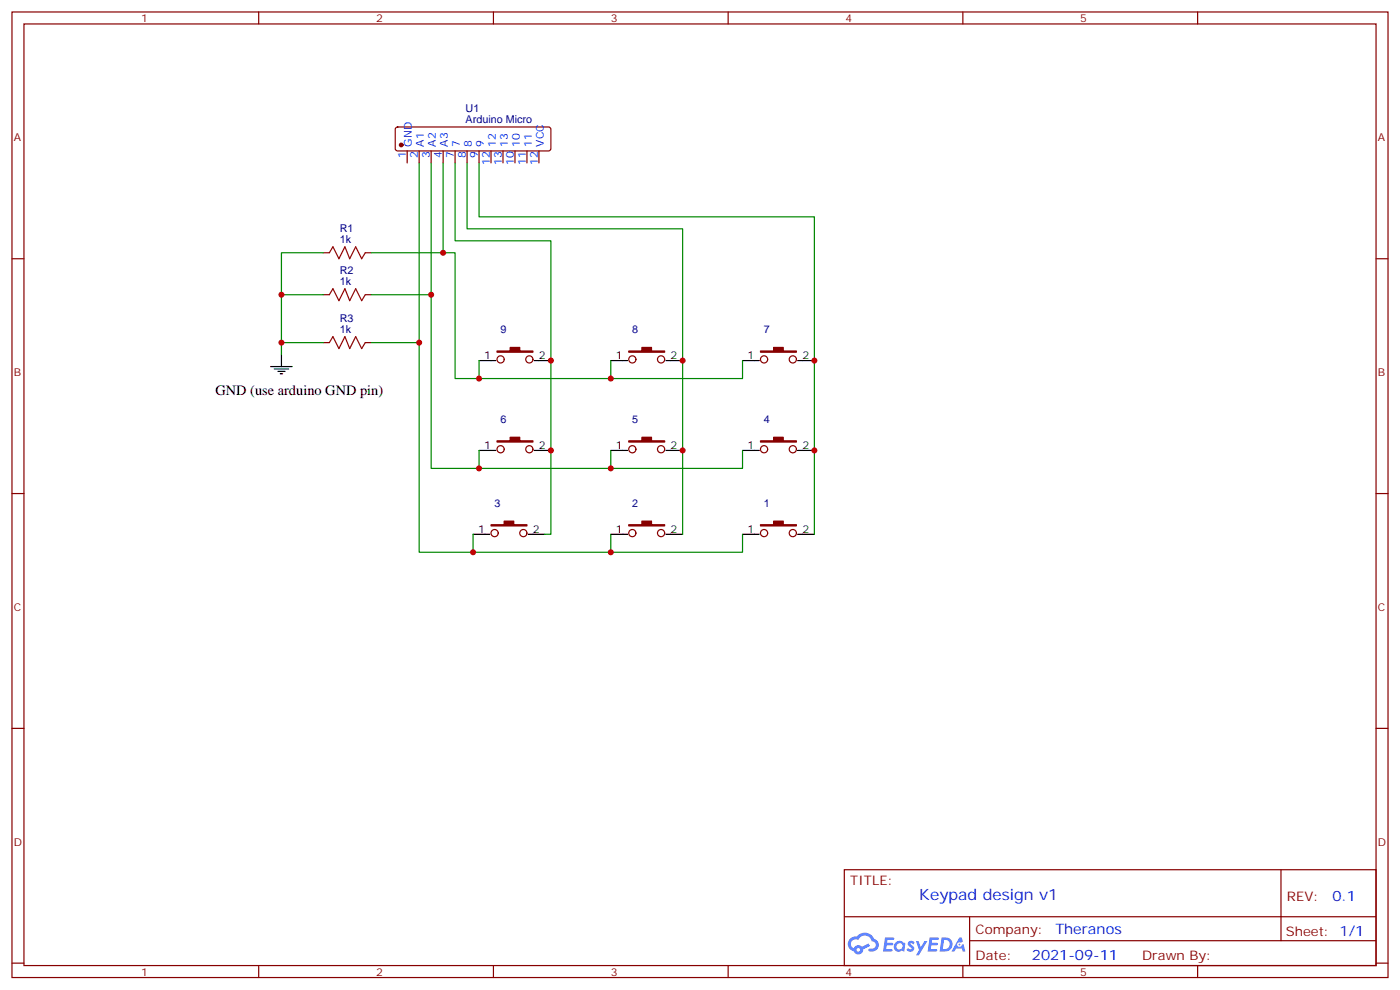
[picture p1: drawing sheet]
<svg xmlns="http://www.w3.org/2000/svg" width="412mm" height="292mm" viewBox="0 0 412 292" stroke-linecap="round" stroke-linejoin="round" font-family="sans-serif">
<g fill="none" stroke="#870000" stroke-width=".35">
<path d="M3.5 3.5h405.4v284.4h-405.4zM7.1 7.1h398.2v277.2h-398.2zM76.2 3.5v3.6M145.3 3.5v3.6M214.5 3.5v3.6M283.6 3.5v3.6M352.8 3.5v3.6M3.5 76.2h3.6M405.3 76.2h3.6M3.5 145.3h3.6M405.3 145.3h3.6M3.5 214.5h3.6"/>
<path d="M405.3 214.5h3.6M248.7 256.1h156.6v28.2h-156.6zM377.3 256.1v20.9M248.7 270h156.5M285.6 277h119.6M285.6 270v14.1M3.5 283.6h3.6M76.2 284.3v3.6M145.3 284.3v3.6M214.5 284.3v3.6M283.6 284.3v3.6M352.8 284.3v3.6"/>
<path d="M405.3 283.6h3.6"/>
</g>
<g fill="#5487ff">
<path d="M267.7 277.3a1.22 1.22 0 0 1 1.7 .3l-.4 .5a.47 .47 0 0 0-.3-.4 .47 .47 0 0 0-.5 .2l.1 .3a1.14 1.14 0 0 1 .8 1.7 1.14 1.14 0 0 1-1.9 0l-.2-.2 .5-.5 .7 .4a.29 .29 0 0 0 .3-.3 .29 .29 0 0 0-.2-.3 1.04 1.04 0 0 1-.6-1.7z"/>
<path d="M260.7 276h2.4l.3 .2-.2 .5-1.8 .1-.1 .8h1.5l.3 .4-.3 .4h-1.6l-.2 1.1h1.7l.2 .3-.2 .3-2.6 .1z"/>
<path d="M273.8 276h2.4l.3 .2-.1 .5-1.8 .1-.2 .8h1.6l.3 .4-.4 .4h-1.6l-.1 1.1h1.7l.2 .3-.2 .3-2.6 .1z"/>
<path d="M282.6 276.1h.7l.3 1.2-.6 .3a.69 .69 0 0 0-1 .3 .69 .69 0 0 0 .4 1 .69 .69 0 0 0 .9-.7l.5-.2 .6 2.2h-.8l-.2-.9h-1.8l-.5 .9h-.8z"/>
<path d="M269.8 277.1h.8l.6 1.8 1.1-1.8h.9l-2.6 4.2h-.8l.9-1.5z"/>
<path d="M277.4 276.1l-.6 4.1h1.3a2.11 2.11 0 0 0 2.5-2.1 2.11 2.11 0 0 0-2.5-2zM278.1 276.8a1.39 1.39 0 0 1 1.7 1.4 1.39 1.39 0 0 1-1.8 1.3h-.3z"/>
<path d="M263.7 277.7a1.54 1.54 0 0 0-.1 2.1 1.54 1.54 0 0 0 2.2 .2l.6 .2 .3-2.3-.2-.2-.4-.1a1.49 1.49 0 0 0-2.4 .1zM264 278.7a.94 .94 0 0 1 1.8 0 .94 .94 0 0 1-1.8 0z"/>
<path d="M250.4 276.4a2.18 2.18 0 0 0 1.1 3.7 1.44 1.44 0 0 0 1.6 1 1.44 1.44 0 0 0 1.2-1.5l2-1-.5-.8-1.9 1a1.47 1.47 0 0 0-2.4 .4 1.39 1.39 0 0 1-.7-1.9 1.39 1.39 0 0 1 2-.5 2.12 2.12 0 0 1 2.2-1.3 2.12 2.12 0 0 1 1.9 1.7 1.14 1.14 0 0 1 1.1 1.4 1.14 1.14 0 0 1-1.7 .8 .43 .43 0 0 0-.5 .3 .43 .43 0 0 0 .4 .5 1.98 1.98 0 0 0 2.5-1.2 1.98 1.98 0 0 0-1.2-2.5 3.1 3.1 0 0 0-5.3-.7l-.9 .1zM252.3 279.7a.55 .55 0 0 1 1.1 0 .55 .55 0 0 1-1.1 0z"/>
<circle cx="282.6" cy="278.1" r=".26"/>
</g>
<g fill="none" stroke="#000" stroke-width=".35">
<path d="M79.7 107.9h6.4M80.8 108.7h4.2M81.8 109.4h2.2M82.5 110.1h.8M82.9 104.4v3.5M141.1 106.2h4.9M157.3 106.2h5M179.9 106.2h5M196.1 106.2h5M218.7 106.2h5M234.9 106.2h5M141.1 132.6h4.9"/>
<path d="M157.3 132.6h5M179.9 132.6h5M196.1 132.6h5M218.7 132.6h5M234.9 132.6h5M139.3 157.3h5M155.6 157.3h4.9M179.9 157.3h5M196.1 157.3h5M218.7 157.3h5M234.9 157.3h5"/>
</g>
<g fill="#870000" stroke="#870000" stroke-width=".35">
<path d="M224 103.4h3.9v-1.1h2.8v1.1h3.9v.3h-10.6z"/>
<path d="M224 129.8h3.9v-1h2.8v1h3.9v.4h-10.6z"/>
<path d="M224 154.5h3.9v-1h2.8v1h3.9v.4h-10.6z"/>
<path d="M185.2 154.5h3.9v-1h2.8v1h3.9v.4h-10.6z"/>
<path d="M185.2 129.8h3.9v-1h2.8v1h3.9v.4h-10.6z"/>
<path d="M185.2 103.4h3.9v-1.1h2.8v1.1h3.9v.3h-10.6z"/>
<path d="M146.4 103.4h3.9v-1.1h2.8v1.1h3.9v.3h-10.6z"/>
<path d="M146.4 129.8h3.9v-1h2.8v1h3.9v.4h-10.6z"/>
<path d="M144.6 154.5h3.9v-1h2.8v1h3.9v.4h-10.6z"/>
<circle cx="118.2" cy="42.7" r=".53"/>
</g>
<g fill="none" stroke="#870000" stroke-width=".35">
<path d="M116.7 37.6l.4-.2h44.5l.5 .2 .2 .5v5.6l-.3 .5-.4 .2h-44.5l-.5-.2-.2-.5v-5.6zM119.9 44.4v3.6M123.5 44.4v3.6M127 44.4v3.6M130.5 44.4v3.6M134.1 44.4v3.6M137.6 44.4v3.6M141.1 44.4v3.6M144.6 44.4v3.6M148.2 44.4v3.6M151.7 44.4v3.6M155.2 44.4v3.6"/>
<path d="M158.7 44.4v3.6M95.2 74.4h1.8M107.6 74.4h1.8M95.2 86.8h1.8M107.6 86.8h1.8M95.2 100.9h1.8M107.6 100.9h1.8"/>
<circle cx="147.5" cy="105.8" r="1.06"/>
<circle cx="155.9" cy="105.8" r="1.06"/>
<circle cx="186.3" cy="105.8" r="1.06"/>
<circle cx="194.7" cy="105.8" r="1.06"/>
<circle cx="225.1" cy="105.8" r="1.06"/>
<circle cx="233.5" cy="105.8" r="1.06"/>
<circle cx="147.5" cy="132.3" r="1.06"/>
<circle cx="155.9" cy="132.3" r="1.06"/>
<circle cx="186.3" cy="132.3" r="1.06"/>
<circle cx="194.7" cy="132.3" r="1.06"/>
<circle cx="225.1" cy="132.3" r="1.06"/>
<circle cx="233.5" cy="132.3" r="1.06"/>
<circle cx="145.7" cy="157" r="1.06"/>
<circle cx="154.2" cy="157" r="1.06"/>
<circle cx="186.3" cy="157" r="1.06"/>
<circle cx="194.7" cy="157" r="1.06"/>
<circle cx="225.1" cy="157" r="1.06"/>
<circle cx="233.5" cy="157" r="1.06"/>
</g>
<path d="M97 74.4l1.1-1.7 1.7 3.5 1.8-3.5 1.4 3.5 1.8-3.5 1.7 3.5 1.1-1.8M97 86.8l1.1-1.8 1.7 3.5 1.8-3.5 1.4 3.5 1.8-3.5 1.7 3.5 1.1-1.7M97 100.9l1.1-1.8 1.7 3.6 1.8-3.6 1.4 3.6 1.8-3.6 1.7 3.6 1.1-1.8" fill="none" stroke="#a10000" stroke-width=".35"/>
<g fill="none" stroke="#008700" stroke-width=".35">
<path d="M123.5 48v52.9M127 48v38.8M130.5 48v26.4M134.1 48v22.9h28.2v86.4h-1.8M137.6 48v19.4h63.5v89.9M141.1 48v15.9h98.8v93.4M95.2 74.4h-12.3v30M109.4 74.4h24.7v37.1h45.8v-5.3M82.9 86.8h12.3M109.4 86.8h17.6v51.1h91.7v-5.3M82.9 100.9h12.3M109.4 100.9h14.1v61.7h95.2v-5.3"/>
<path d="M141.1 106.2v5.3M218.7 106.2v5.3h-38.8M141.1 132.6v5.3M179.9 132.6v5.3M139.3 157.3v5.3M179.9 157.3v5.3"/>
</g>
<g fill="#c00">
<circle cx="179.9" cy="111.5" r=".88"/>
<circle cx="162.3" cy="106.2" r=".88"/>
<circle cx="201.1" cy="132.6" r=".88"/>
<circle cx="239.9" cy="106.2" r=".88"/>
<circle cx="179.9" cy="137.9" r=".88"/>
<circle cx="141.1" cy="137.9" r=".88"/>
<circle cx="139.3" cy="162.6" r=".88"/>
<circle cx="179.9" cy="162.6" r=".88"/>
<circle cx="82.9" cy="100.9" r=".88"/>
<circle cx="82.9" cy="86.8" r=".88"/>
<circle cx="201.1" cy="106.2" r=".88"/>
<circle cx="239.9" cy="132.6" r=".88"/>
<circle cx="162.3" cy="132.6" r=".88"/>
<circle cx="141.1" cy="111.5" r=".88"/>
<circle cx="130.5" cy="74.4" r=".88"/>
<circle cx="127" cy="86.8" r=".88"/>
<circle cx="123.5" cy="100.9" r=".88"/>
</g>
<text font-size="4.6" fill="#00f" x="270.8" y="265.1">Keypad design v1</text>
<text font-size="4.2" x="63.5" y="116.4">GND (use arduino GND pin)</text>
<g font-size="4.2" fill="#00f">
<text x="392.5" y="265.4">0.1</text>
<text x="310.9" y="274.9">Theranos</text>
<text x="304" y="282.7">2021-09-11</text>
</g>
<g font-size="3.9" fill="#800">
<text x="250.5" y="260.7">TITLE:</text>
<text x="379.1" y="265.4">REV:</text>
<text x="287.4" y="274.9">Company:</text>
<text x="378.7" y="275.5">Sheet: 1/1</text>
<text x="287.4" y="282.6">Date:</text>
<text x="336.4" y="282.7">Drawn By:</text>
</g>
<g font-size="3.2" fill="#800">
<text x="41.6" y="6.5">1</text>
<text x="110.8" y="6.5">2</text>
<text x="179.9" y="6.5">3</text>
<text x="249.1" y="6.5">4</text>
<text x="318.2" y="6.5">5</text>
<text x="4.1" y="41.6">A</text>
<text x="405.9" y="41.6">A</text>
<text x="4.1" y="110.8">B</text>
<text x="405.9" y="110.8">B</text>
<text x="4.1" y="179.9">C</text>
<text x="405.9" y="179.9">C</text>
<text x="4.1" y="249.1">D</text>
<text x="405.9" y="249.1">D</text>
<text x="41.6" y="287.3">1</text>
<text x="110.8" y="287.3">2</text>
<text x="179.9" y="287.3">3</text>
<text x="249.1" y="287.3">4</text>
<text x="318.2" y="287.3">5</text>
</g>
<g font-size="3.2" fill="#000080">
<text x="137.2" y="33.1">U1</text>
<text x="137.2" y="36.3">Arduino Micro</text>
<text x="100.1" y="71.6">1k</text>
<text x="100.1" y="68.4">R1</text>
<text x="100.1" y="84">1k</text>
<text x="100.1" y="80.7">R2</text>
<text x="100.1" y="94.9">R3</text>
<text x="100.1" y="98.1">1k</text>
<text x="147.4" y="98">9</text>
<text x="186.2" y="98">8</text>
<text x="225" y="98">7</text>
<text x="147.4" y="124.5">6</text>
<text x="186.2" y="124.5">5</text>
<text x="225" y="124.5">4</text>
<text x="145.6" y="149.2">3</text>
<text x="186.2" y="149.2">2</text>
<text x="225" y="149.2">1</text>
</g>
<g font-size="3.2" fill="#00f">
<text x="119.6" y="46.6" transform="rotate(-90 119.6 46.6)">1</text>
<text x="121.4" y="43.1" transform="rotate(-90 121.4 43.1)">GND</text>
<text x="123.1" y="46.6" transform="rotate(-90 123.1 46.6)">2</text>
<text x="124.9" y="43.1" transform="rotate(-90 124.9 43.1)">A1</text>
<text x="126.6" y="46.6" transform="rotate(-90 126.6 46.6)">3</text>
<text x="128.4" y="43.1" transform="rotate(-90 128.4 43.1)">A2</text>
<text x="130.2" y="46.6" transform="rotate(-90 130.2 46.6)">4</text>
<text x="131.9" y="43.1" transform="rotate(-90 131.9 43.1)">A3</text>
<text x="133.7" y="46.6" transform="rotate(-90 133.7 46.6)">7</text>
<text x="135.5" y="43.1" transform="rotate(-90 135.5 43.1)">7</text>
<text x="137.2" y="46.6" transform="rotate(-90 137.2 46.6)">8</text>
<text x="139" y="43.1" transform="rotate(-90 139 43.1)">8</text>
<text x="140.8" y="46.6" transform="rotate(-90 140.8 46.6)">9</text>
<text x="142.5" y="43.1" transform="rotate(-90 142.5 43.1)">9</text>
<text x="146" y="43.1" transform="rotate(-90 146 43.1)">12</text>
<text x="149.6" y="43.1" transform="rotate(-90 149.6 43.1)">13</text>
<text x="153.1" y="43.1" transform="rotate(-90 153.1 43.1)">10</text>
<text x="156.6" y="43.1" transform="rotate(-90 156.6 43.1)">11</text>
<text x="160.2" y="43.1" transform="rotate(-90 160.2 43.1)">VCC</text>
<text x="144.3" y="48.7" transform="rotate(-90 144.3 48.7)">12</text>
<text x="147.8" y="48.7" transform="rotate(-90 147.8 48.7)">13</text>
<text x="151.3" y="48.7" transform="rotate(-90 151.3 48.7)">10</text>
<text x="154.9" y="48.7" transform="rotate(-90 154.9 48.7)">11</text>
<text x="158.4" y="48.7" transform="rotate(-90 158.4 48.7)">12</text>
</g>
<g font-size="3.2">
<text x="142.6" y="105.8">1</text>
<text x="158.7" y="105.8">2</text>
<text x="181.4" y="105.8">1</text>
<text x="197.6" y="105.8">2</text>
<text x="220.2" y="105.8">1</text>
<text x="236.4" y="105.8">2</text>
<text x="142.6" y="132.3">1</text>
<text x="158.7" y="132.3">2</text>
<text x="181.4" y="132.3">1</text>
<text x="197.6" y="132.3">2</text>
<text x="220.2" y="132.3">1</text>
<text x="236.4" y="132.3">2</text>
<text x="140.9" y="157">1</text>
<text x="157" y="157">2</text>
<text x="181.4" y="157">1</text>
<text x="197.6" y="157">2</text>
<text x="220.2" y="157">1</text>
<text x="236.4" y="157">2</text>
</g>
</svg>
